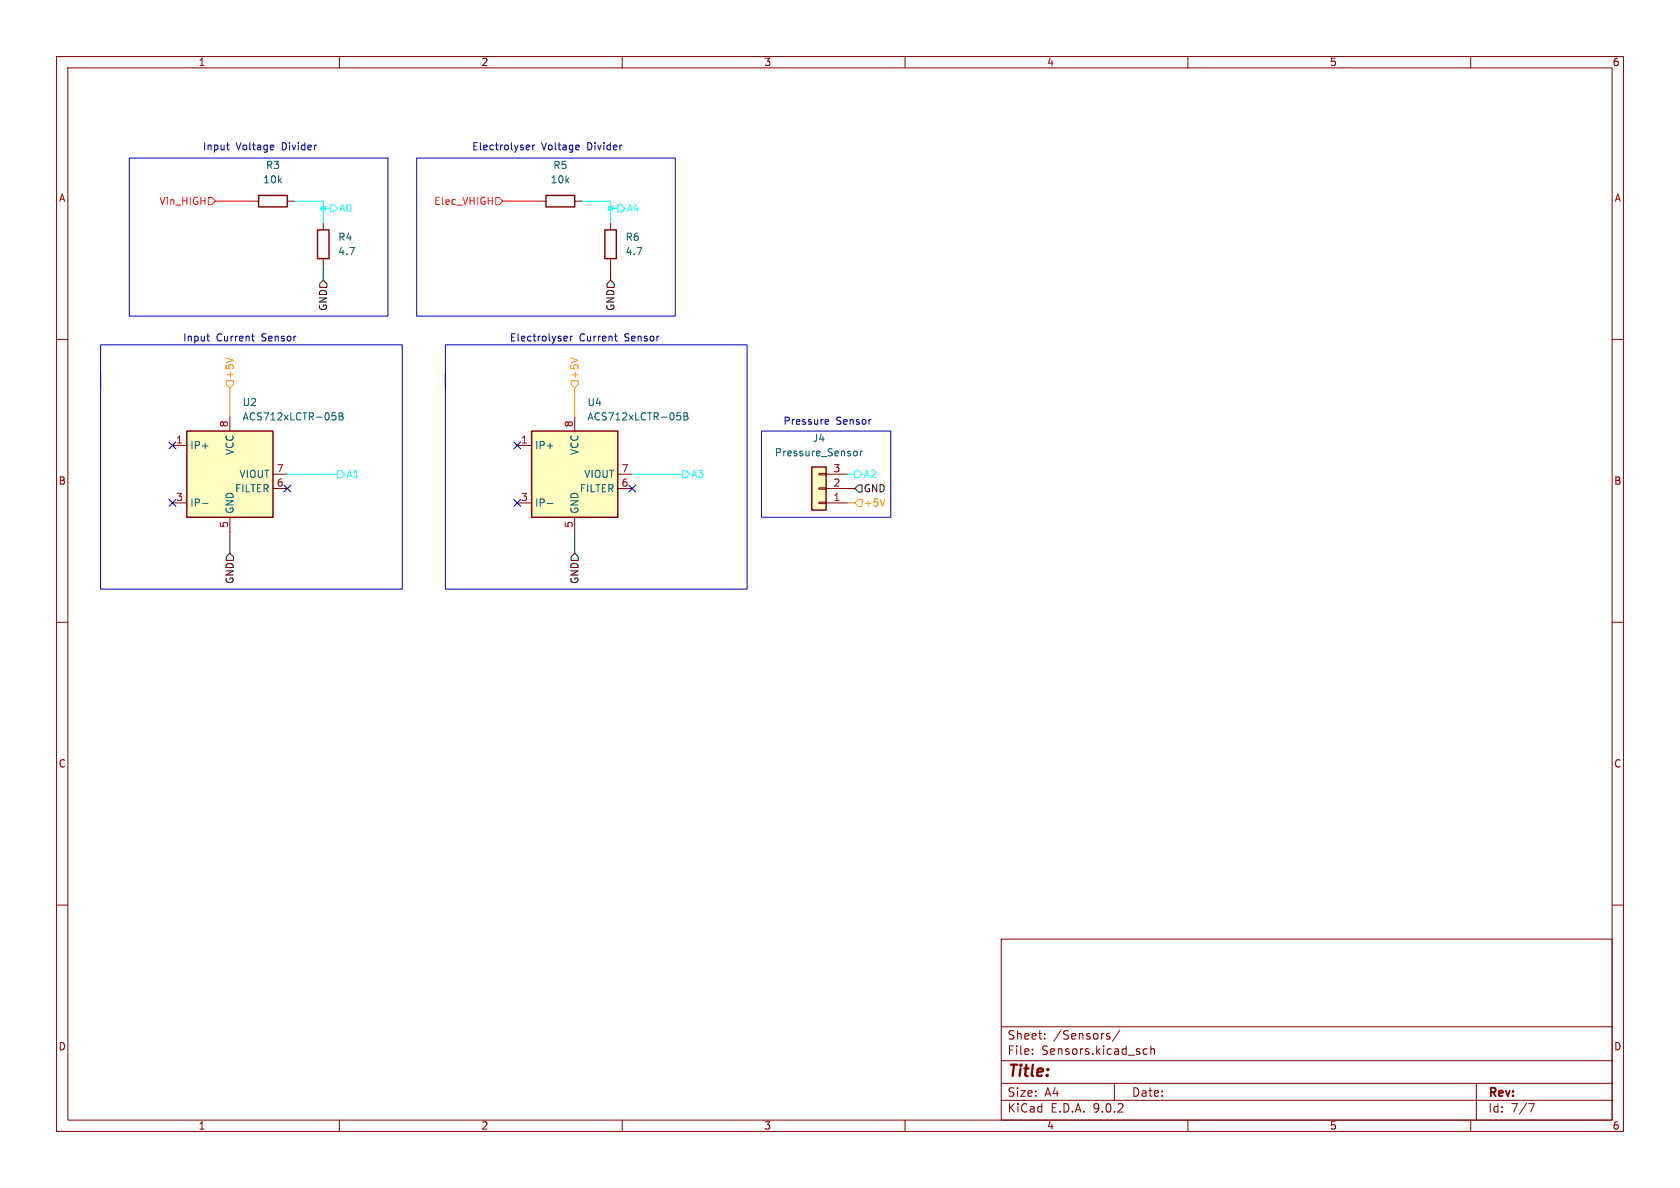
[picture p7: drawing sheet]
<svg xmlns="http://www.w3.org/2000/svg" width="297mm" height="210mm" viewBox="0 0 297 210" stroke-linecap="round" stroke-linejoin="round" font-family="sans-serif">
<g fill="none" stroke="#840000" stroke-width=".18">
<path d="M10 10h277v190h-277zM12 12h273v186h-273zM60 10v2M110 10v2M160 10v2M210 10v2M260 10v2M10 60h2M285 60h2M10 110h2M285 110h2M10 160h2"/>
<path d="M177 166h108v32h-108zM285 160h2M60 198v2M110 198v2M160 198v2M177 194.5h108M177 191.5h108M177 187.5h108M177 181.5h108M182.5 186.3v.1M182.5 185.5v.1M184.7 183.6v.1"/>
<path d="M184.7 182.8v.1M195.8 183.2l.4 .1v.2l-.2 .2h-.3M195.8 182.7l.4 .1M197 191.5v3M198 182.1l-1.3 2M202.2 186.3l.2 .1 .4-.1M202.8 185.5l-.4-.1-.2 .1M203.5 185.5l.2-.1 .3 .1 .1 .9M203.5 184.9v1.5M210 198v2M260 198v2M261 191.5v6.5"/>
<path d="M270.2 195.1h1l-.6 1.5"/>
</g>
<path d="M33 76.2h15.3v15.2h-15.3z" fill="#ffffc2"/>
<path d="M33 76.2h15.3v15.2h-15.3z" fill="none" stroke="#840000" stroke-width=".25"/>
<path d="M30.5 78.7h2.5M40.6 73.7v2.5M30.5 88.9h2.5M40.6 91.4v2.6M48.3 83.8h2.5M48.3 86.4h2.5" fill="none" stroke="#840000" stroke-width=".18"/>
<path d="M58.7 73h.6M59.2 73.5l.2 .2v.3l-.2 .2M59.9 73h.5l.2 .2-.2 .4 .2 .1 .1 .3-.3 .2h-.5zM59.9 73.6h.5M35.8 89h1" fill="none" stroke="#006464" stroke-width=".18"/>
<path d="M143.5 82.6h2.5v7.6h-2.5z" fill="#ffffc2"/>
<path d="M45.7 34.5h5.1v2.1h-5.1zM96.5 34.5h5.1v2.1h-5.1zM56.1 40.6h2.1v5.1h-2.1zM106.9 40.6h2.1v5.1h-2.1zM143.5 82.6h2.5v7.6h-2.5z" fill="none" stroke="#840000" stroke-width=".25"/>
<g fill="none" stroke="#840000" stroke-width=".18">
<path d="M44.4 35.6h1.3M50.8 35.6h1.3M57.1 39.4v1.2M95.2 35.6h1.3M101.6 35.6h1.3M107.9 39.4v1.2M57.1 45.7v1.3M107.9 45.7v1.3M144.8 88.8h1.2v.2h-1.2zM144.8 86.2h1.2v.3h-1.2zM144.8 83.7h1.2v.2h-1.2zM146 88.9h3.9"/>
<path d="M146 86.4h3.9M146 83.8h3.9"/>
</g>
<path d="M151.1 79.7l.3 .1 .2 .2-.1 .5-.4 .1M152.1 79.7v.9M152.5 79.7l-.4 .3" fill="none" stroke="#006464" stroke-width=".18"/>
<path d="M94 76.2h15.2v15.2h-15.2z" fill="#ffffc2"/>
<path d="M94 76.2h15.2v15.2h-15.2z" fill="none" stroke="#840000" stroke-width=".25"/>
<path d="M91.4 78.7h2.6M101.6 73.7v2.5M91.4 88.9h2.6M101.6 91.4v2.6M109.2 83.8h2.6M109.2 86.4h2.6" fill="none" stroke="#840000" stroke-width=".18"/>
<path d="M119.7 73h.6M120.1 73.5l.3 .2v.3l-.3 .2M120.9 73h.4l.3 .2-.3 .4 .3 .1v.3l-.2 .2h-.5zM120.9 73.6h.4M96.8 89h.9" fill="none" stroke="#006464" stroke-width=".18"/>
<path d="M52.1 35.6h5v3.8M57.1 36.8h1.3M58.4 36.2h.7l.6 .6-.6 .7h-.7zM102.9 35.6h5v3.8M107.9 36.8h1.3M109.2 36.2h.7l.6 .6-.6 .7h-.7zM50.8 83.8h8.9M59.7 83.2h.6l.7 .6-.7 .7h-.6zM111.8 83.8h8.8M120.6 83.2h.7l.6 .6-.6 .7h-.7zM149.9 83.8h1.2M151.1 83.2h.7l.6 .6-.6 .7h-.7z" fill="none" stroke="#0ff" stroke-width=".18"/>
<path d="M56.5 50.2l.6-.7 .7 .7v.6h-1.3zM57.1 47v2.5M107.9 49.5l.7 .7v.6h-1.3v-.6zM107.9 47v2.5M40 98.4l.6-.6 .7 .6v.7h-1.3zM40.6 94v3.8M101.6 97.8l.6 .6v.7h-1.2v-.7zM101.6 94v3.8M149.9 86.4h1.2M151.8 85.7h.6v1.3h-.6l-.7-.6z" fill="none" stroke="#000" stroke-width=".18"/>
<path d="M39.9 63.3l1.3 .4M40 67.3h1.3v.6l-.7 .7-.6-.7zM40.6 68.6v5.1M100.9 63.3l1.3 .4M101 67.3h1.2v.6l-.6 .7-.6-.7zM101.6 68.6v5.1M149.9 88.9h1.2M151.8 88.3h.6v1.2h-.6l-.7-.6zM156.4 88.2l-.4 1.3" fill="none" stroke="#f90" stroke-width=".18"/>
<path d="M36.8 34.9h.7l.6 .7-.6 .6h-.7zM38.1 35.6h6.3M87.6 34.9h.7l.6 .7-.6 .6h-.7zM88.9 35.6h6.3" fill="none" stroke="#f00" stroke-width=".18"/>
<path d="M29.9 78.1l1.2 1.2M31.1 78.1l-1.2 1.2M90.8 78.1l1.2 1.2M92 78.1l-1.2 1.2M29.9 88.3l1.2 1.2M31.1 88.3l-1.2 1.2M50.2 85.8l1.2 1.2M51.4 85.8l-1.2 1.2M90.8 88.3l1.2 1.2M92 88.3l-1.2 1.2M111.2 85.8l1.2 1.2M112.4 85.8l-1.2 1.2" fill="none" stroke="#000084" stroke-width=".18"/>
<g fill="none" stroke="#0000c2" stroke-width=".18">
<path d="M22.9 27.9h45.7v28h-45.7zM40 25.6h.5M40.2 26.3l.3 .2M48.2 25.6l.2 .3-.6 .2M48.3 26.4l-.1 .1M73.7 27.9h45.7v28h-45.7zM93.2 25.6l.4 .1v.2l-.6 .2M93.6 26.4l-.4 .1M94.2 25.6v.9M94.5 25.6l-.3 .3M102.2 25.6l.2 .3-.6 .2M102.3 26.4l-.1 .1"/>
<path d="M36.6 59.4h.4M44.5 59.4h.5M99.9 59.4l.3 .1 .1 .2-.6 .2M100.8 59.4v.9M101.2 59.4l-.4 .3M108.6 59.4h.5M17.8 61h53.3v43.1h-53.3zM17.8 66v2.6zM36.7 60.1l.3 .2M44.7 60.1l.3 .2M78.7 61h53.4v43.1h-53.4zM78.7 66v2.6z"/>
<path d="M100.2 60.2l-.3 .1M108.8 60.1l.3 .2M134.6 76.2h22.9v15.2h-22.9zM145.9 74.9h.5M145.9 74.2h.4l.2 .3-.6 .1"/>
</g>
<g fill="#0ff" stroke="#0ff" stroke-width=".18">
<circle cx="57.1" cy="36.8" r=".46"/>
<circle cx="107.9" cy="36.8" r=".46"/>
</g>
<text font-size="2.8" fill="#840000" x="178" y="190.9">Title:</text>
<g font-size="2.1" fill="#840000">
<text x="178" y="184">Sheet:</text>
<text x="186.2" y="184">/Sensors/</text>
<text x="178" y="186.7">File:</text>
<text x="184.1" y="186.7">Sensors.kicad_sch</text>
<text x="178" y="196.9">KiCad</text>
<text x="178" y="194.1">Size:</text>
<text x="184.7" y="194.1">A4</text>
<text x="185.7" y="196.9">E.D.A.</text>
<text x="193.3" y="196.9">9.0.2</text>
<text x="200" y="194.1">Date:</text>
<text x="263" y="194.3">Rev:</text>
<text x="263" y="196.9">Id:</text>
<text x="267.1" y="196.9">7/7</text>
</g>
<g font-size="1.8" fill="#840000">
<text x="35" y="11.9">1</text>
<text x="85" y="11.9">2</text>
<text x="135" y="11.9">3</text>
<text x="185" y="11.9">4</text>
<text x="235" y="11.9">5</text>
<text x="285" y="11.9">6</text>
<text x="10.3" y="35.9">A</text>
<text x="285.3" y="35.9">A</text>
<text x="10.3" y="85.9">B</text>
<text x="285.3" y="85.9">B</text>
<text x="10.3" y="135.9">C</text>
<text x="285.3" y="135.9">C</text>
<text x="10.3" y="185.9">D</text>
<text x="285.3" y="185.9">D</text>
<text x="35" y="199.9">1</text>
<text x="85" y="199.9">2</text>
<text x="135" y="199.9">3</text>
<text x="185" y="199.9">4</text>
<text x="235" y="199.9">5</text>
<text x="285" y="199.9">6</text>
</g>
<g font-size="1.8" fill="#0000c2">
<text x="35.8" y="26.8">Input</text>
<text x="41.7" y="26.8">Voltage</text>
<text x="49.9" y="26.8">Divider</text>
<text x="83.4" y="26.8">Electrolyser</text>
<text x="95.7" y="26.8">Voltage</text>
<text x="103.9" y="26.8">Divider</text>
<text x="32.3" y="60.6">Input</text>
<text x="38.2" y="60.6">Current</text>
<text x="46.4" y="60.6">Sensor</text>
<text x="90" y="60.6">Electrolyser</text>
<text x="102.4" y="60.6">Current</text>
<text x="110.5" y="60.6">Sensor</text>
<text x="138.4" y="75.3">Pressure</text>
<text x="147.8" y="75.3">Sensor</text>
</g>
<g font-size="1.8" fill="#006464">
<text x="46.4" y="32.6">10k</text>
<text x="46.9" y="30.1">R3</text>
<text x="97.2" y="32.6">10k</text>
<text x="97.7" y="30.1">R5</text>
<text x="59.7" y="42.8">R4</text>
<text x="59.7" y="45.3">4.7</text>
<text x="110.5" y="42.8">R6</text>
<text x="110.5" y="45.3">4.7</text>
<text x="42.8" y="72">U2</text>
<text x="103.8" y="72">U4</text>
<text x="42.8" y="74.5">ACS712xLCTR-05B</text>
<text x="103.8" y="74.5">ACS712xLCTR-05B</text>
<text x="33.5" y="79.6">IP+</text>
<text x="41.5" y="80.5" transform="rotate(-90 41.5 80.5)">VCC</text>
<text x="94.5" y="79.6">IP+</text>
<text x="102.5" y="80.5" transform="rotate(-90 102.5 80.5)">VCC</text>
<text x="136.9" y="80.9">Pressure_Sensor</text>
<text x="143.6" y="78.3">J4</text>
<text x="33.5" y="89.8">IP-</text>
<text x="41.4" y="87.2">FILTER</text>
<text x="42.2" y="84.7">VIOUT</text>
<text x="94.5" y="89.8">IP-</text>
<text x="102.4" y="87.2">FILTER</text>
<text x="103.2" y="84.7">VIOUT</text>
<text x="41.5" y="90.9" transform="rotate(-90 41.5 90.9)">GND</text>
<text x="102.5" y="90.9" transform="rotate(-90 102.5 90.9)">GND</text>
</g>
<g font-size="1.8" fill="#f00">
<text x="28.1" y="36.4">Vin_HIGH</text>
<text x="76.7" y="36.4">Elec_VHIGH</text>
</g>
<g font-size="1.8" fill="#0ff">
<text x="59.9" y="37.7">A0</text>
<text x="110.7" y="37.7">A4</text>
<text x="61.2" y="84.7">A1</text>
<text x="122.1" y="84.7">A3</text>
<text x="152.6" y="84.7">A2</text>
</g>
<g font-size="1.8">
<text x="58" y="55.1" transform="rotate(-90 58 55.1)">GND</text>
<text x="108.8" y="55.1" transform="rotate(-90 108.8 55.1)">GND</text>
<text x="152.6" y="87.2">GND</text>
<text x="41.5" y="103.3" transform="rotate(-90 41.5 103.3)">GND</text>
<text x="102.5" y="103.3" transform="rotate(-90 102.5 103.3)">GND</text>
</g>
<g font-size="1.8" fill="#f90">
<text x="41.5" y="67.1" transform="rotate(-90 41.5 67.1)">+5V</text>
<text x="102.5" y="67.1" transform="rotate(-90 102.5 67.1)">+5V</text>
<text x="152.6" y="89.8">+5V</text>
</g>
<g font-size="1.8" fill="#a90000">
<text x="40.4" y="75.6" transform="rotate(-90 40.4 75.6)">8</text>
<text x="101.3" y="75.6" transform="rotate(-90 101.3 75.6)">8</text>
<text x="31" y="78.5">1</text>
<text x="48.8" y="83.6">7</text>
<text x="92" y="78.5">1</text>
<text x="109.8" y="83.6">7</text>
<text x="147.2" y="83.6">3</text>
<text x="31" y="88.6">3</text>
<text x="48.8" y="86.1">6</text>
<text x="92" y="88.6">3</text>
<text x="109.8" y="86.1">6</text>
<text x="147.2" y="88.6">1</text>
<text x="147.2" y="86.1">2</text>
<text x="40.4" y="93.4" transform="rotate(-90 40.4 93.4)">5</text>
<text x="101.3" y="93.4" transform="rotate(-90 101.3 93.4)">5</text>
</g>
</svg>
